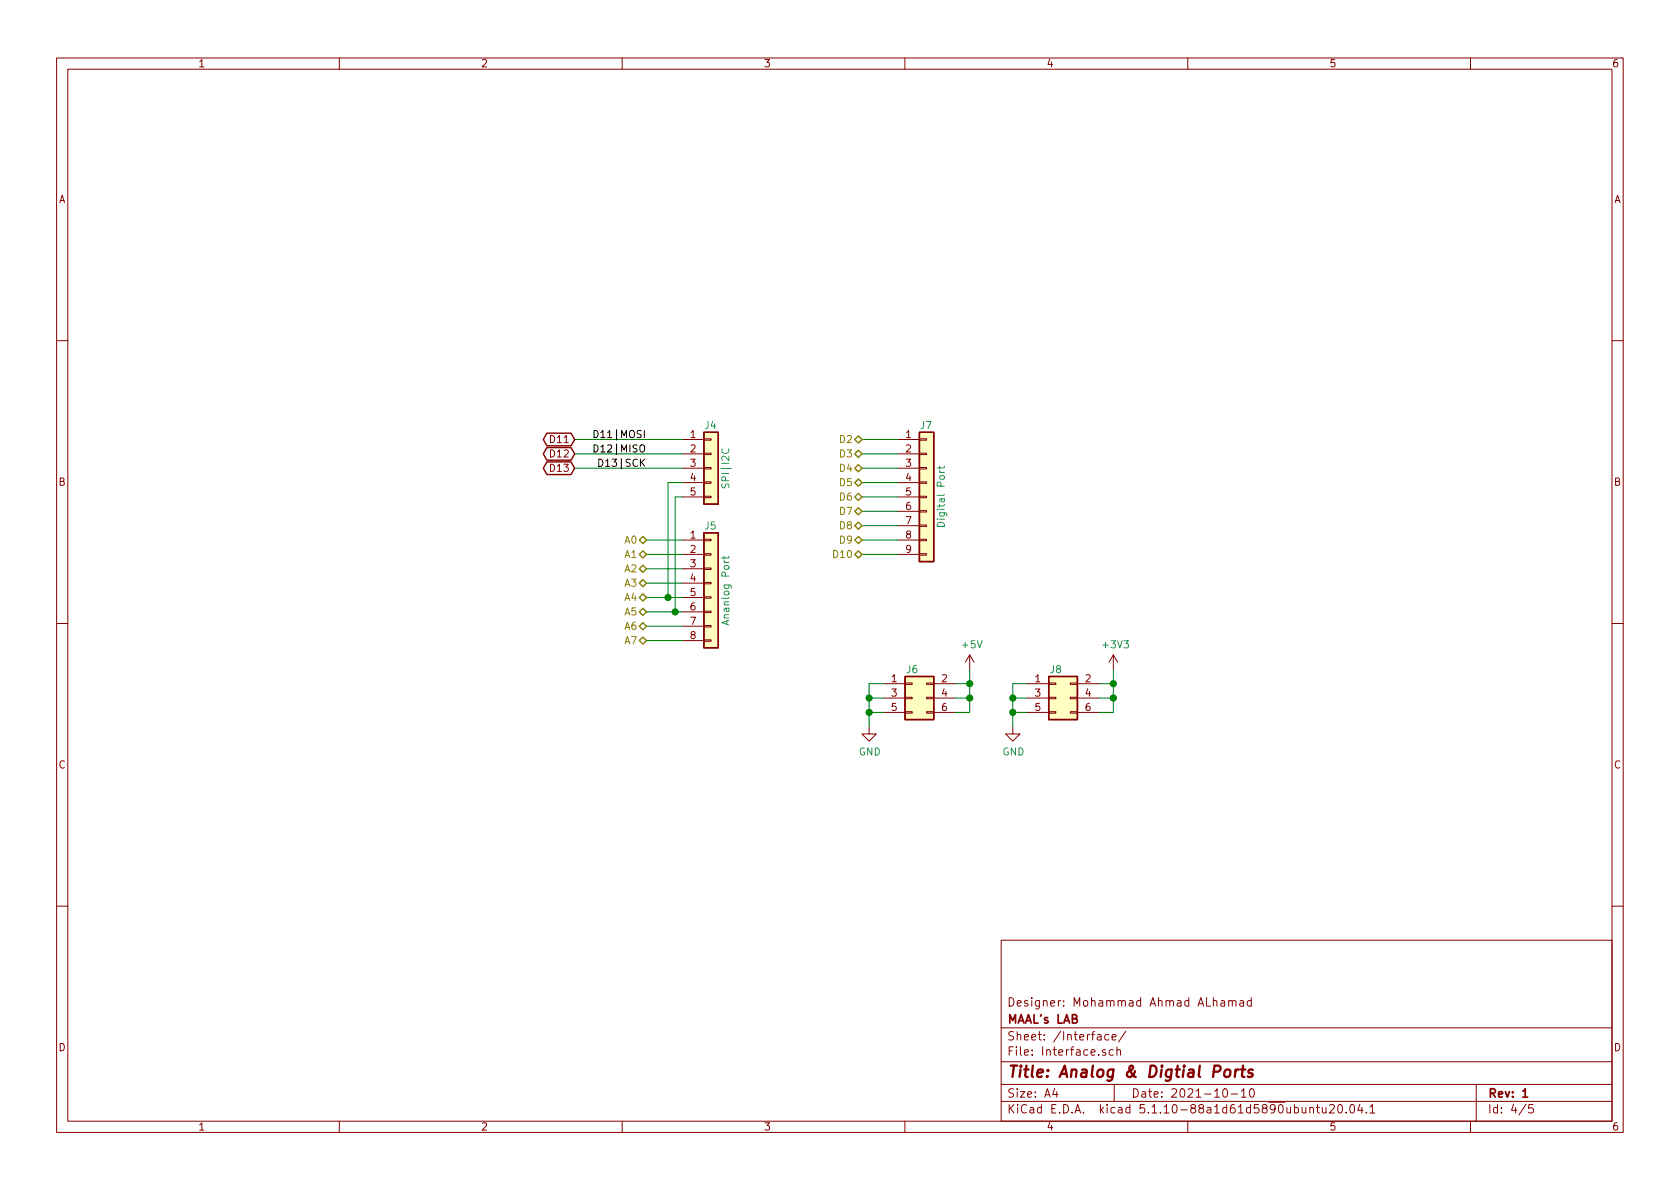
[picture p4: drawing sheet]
EESchema Schematic File Version 4
EELAYER 30 0
EELAYER END
$Descr A4 11693 8268
encoding utf-8
Sheet 4 5
Title "Analog & Digtial Ports"
Date "2021-10-10"
Rev "1"
Comp "MAAL's LAB"
Comment1 "Designer: Mohammad Ahmad ALhamad"
Comment2 ""
Comment3 ""
Comment4 ""
$EndDescr
Text HLabel 4500 3750 0    50   BiDi ~ 0
A0
Text HLabel 4500 3850 0    50   BiDi ~ 0
A1
Text HLabel 4500 3950 0    50   BiDi ~ 0
A2
Text HLabel 4500 4050 0    50   BiDi ~ 0
A3
Text HLabel 4500 4150 0    50   BiDi ~ 0
A4
Text HLabel 4500 4250 0    50   BiDi ~ 0
A5
Text HLabel 4500 4350 0    50   BiDi ~ 0
A6
Text HLabel 4500 4450 0    50   BiDi ~ 0
A7
$Comp
L Connector_Generic:Conn_01x08 J5
U 1 1
P 4950 4050
F 0 "J5" H 4900 4450 50  0000 L CNN
F 1 "Ananlog Port" V 5050 3750 50  0000 L CNN
F 2 "Connector_PinHeader_2.54mm:PinHeader_1x08_P2.54mm_Vertical" H 4950 4050 50  0001 C CNN
F 3 "~" H 4950 4050 50  0001 C CNN
	1    4950 4050
	1    0    0    -1  
$EndComp
Wire Wire Line
	4500 4450 4750 4450
Wire Wire Line
	4500 3750 4750 3750
Wire Wire Line
	4500 3850 4750 3850
Wire Wire Line
	4500 3950 4750 3950
Wire Wire Line
	4500 4050 4750 4050
Wire Wire Line
	4500 4150 4650 4150
Wire Wire Line
	4500 4350 4750 4350
$Comp
L Connector_Generic:Conn_01x09 J7
U 1 1
P 6450 3450
F 0 "J7" H 6400 3950 50  0000 L CNN
F 1 "Digital Port" V 6550 3450 50  0000 C CNN
F 2 "Connector_PinHeader_2.54mm:PinHeader_1x09_P2.54mm_Vertical" H 6450 3450 50  0001 C CNN
F 3 "~" H 6450 3450 50  0001 C CNN
	1    6450 3450
	1    0    0    -1  
$EndComp
Text HLabel 6000 3050 0    50   BiDi ~ 0
D2
Text HLabel 6000 3150 0    50   BiDi ~ 0
D3
Text HLabel 6000 3250 0    50   BiDi ~ 0
D4
Text HLabel 6000 3350 0    50   BiDi ~ 0
D5
Text HLabel 6000 3450 0    50   BiDi ~ 0
D6
Text HLabel 6000 3550 0    50   BiDi ~ 0
D7
Text HLabel 6000 3650 0    50   BiDi ~ 0
D8
Text HLabel 6000 3750 0    50   BiDi ~ 0
D9
Text HLabel 6000 3850 0    50   BiDi ~ 0
D10
Wire Wire Line
	6000 3050 6250 3050
Wire Wire Line
	6000 3150 6250 3150
Wire Wire Line
	6000 3250 6250 3250
Wire Wire Line
	6000 3350 6250 3350
Wire Wire Line
	6000 3450 6250 3450
Wire Wire Line
	6000 3550 6250 3550
Wire Wire Line
	6000 3650 6250 3650
Wire Wire Line
	6000 3750 6250 3750
Wire Wire Line
	6000 3850 6250 3850
$Comp
L Connector_Generic:Conn_02x03_Odd_Even J6
U 1 1
P 6350 4850
F 0 "J6" H 6350 5050 50  0000 C CNN
F 1 "Conn_02x03_Odd_Even" H 6400 5076 50  0001 C CNN
F 2 "Connector_PinHeader_2.54mm:PinHeader_2x03_P2.54mm_Vertical" H 6350 4850 50  0001 C CNN
F 3 "~" H 6350 4850 50  0001 C CNN
	1    6350 4850
	1    0    0    -1  
$EndComp
$Comp
L power:GND #PWR025
U 1 1
P 6050 5050
F 0 "#PWR025" H 6050 4800 50  0001 C CNN
F 1 "GND" H 6055 4877 50  0000 C CNN
F 2 "" H 6050 5050 50  0001 C CNN
F 3 "" H 6050 5050 50  0001 C CNN
	1    6050 5050
	1    0    0    -1  
$EndComp
$Comp
L power:+5V #PWR026
U 1 1
P 6750 4650
F 0 "#PWR026" H 6750 4500 50  0001 C CNN
F 1 "+5V" H 6765 4823 50  0000 C CNN
F 2 "" H 6750 4650 50  0001 C CNN
F 3 "" H 6750 4650 50  0001 C CNN
	1    6750 4650
	1    0    0    -1  
$EndComp
Wire Wire Line
	6050 5050 6050 4950
Wire Wire Line
	6050 4750 6150 4750
Wire Wire Line
	6150 4850 6050 4850
Connection ~ 6050 4850
Wire Wire Line
	6050 4850 6050 4750
Wire Wire Line
	6150 4950 6050 4950
Connection ~ 6050 4950
Wire Wire Line
	6050 4950 6050 4850
Wire Wire Line
	6650 4950 6750 4950
Wire Wire Line
	6650 4850 6750 4850
Wire Wire Line
	6750 4650 6750 4750
Connection ~ 6750 4850
Wire Wire Line
	6750 4850 6750 4950
Wire Wire Line
	6650 4750 6750 4750
Connection ~ 6750 4750
Wire Wire Line
	6750 4750 6750 4850
Text GLabel 4000 3050 0    50   BiDi ~ 0
D11
Text Label 4500 3050 2    50   ~ 0
D11|MOSI
Text GLabel 4000 3150 0    50   BiDi ~ 0
D12
Text GLabel 4000 3250 0    50   BiDi ~ 0
D13
Text Label 4500 3150 2    50   ~ 0
D12|MISO
Text Label 4500 3250 2    50   ~ 0
D13|SCK
$Comp
L Connector_Generic:Conn_01x05 J4
U 1 1
P 4950 3250
F 0 "J4" H 4900 3550 50  0000 L CNN
F 1 "SPI|I2C" V 5050 3100 50  0000 L CNN
F 2 "Connector_PinHeader_2.54mm:PinHeader_1x05_P2.54mm_Vertical" H 4950 3250 50  0001 C CNN
F 3 "~" H 4950 3250 50  0001 C CNN
	1    4950 3250
	1    0    0    -1  
$EndComp
Wire Wire Line
	4750 3050 4000 3050
Wire Wire Line
	4000 3150 4750 3150
Wire Wire Line
	4750 3250 4000 3250
Wire Wire Line
	4750 3450 4700 3450
Wire Wire Line
	4700 3450 4700 4250
Connection ~ 4700 4250
Wire Wire Line
	4700 4250 4750 4250
Wire Wire Line
	4500 4250 4700 4250
Wire Wire Line
	4750 3350 4650 3350
Wire Wire Line
	4650 3350 4650 4150
Connection ~ 4650 4150
Wire Wire Line
	4650 4150 4750 4150
$Comp
L Connector_Generic:Conn_02x03_Odd_Even J8
U 1 1
P 7350 4850
F 0 "J8" H 7350 5050 50  0000 C CNN
F 1 "Conn_02x03_Odd_Even" H 7400 5076 50  0001 C CNN
F 2 "Connector_PinHeader_2.54mm:PinHeader_2x03_P2.54mm_Vertical" H 7350 4850 50  0001 C CNN
F 3 "~" H 7350 4850 50  0001 C CNN
	1    7350 4850
	1    0    0    -1  
$EndComp
$Comp
L power:GND #PWR033
U 1 1
P 7050 5050
F 0 "#PWR033" H 7050 4800 50  0001 C CNN
F 1 "GND" H 7055 4877 50  0000 C CNN
F 2 "" H 7050 5050 50  0001 C CNN
F 3 "" H 7050 5050 50  0001 C CNN
	1    7050 5050
	1    0    0    -1  
$EndComp
$Comp
L power:+3V3 #PWR034
U 1 1
P 7750 4650
F 0 "#PWR034" H 7750 4500 50  0001 C CNN
F 1 "+3V3" H 7765 4823 50  0000 C CNN
F 2 "" H 7750 4650 50  0001 C CNN
F 3 "" H 7750 4650 50  0001 C CNN
	1    7750 4650
	1    0    0    -1  
$EndComp
Wire Wire Line
	7750 4650 7750 4750
Wire Wire Line
	7750 4950 7650 4950
Wire Wire Line
	7650 4850 7750 4850
Connection ~ 7750 4850
Wire Wire Line
	7750 4850 7750 4950
Wire Wire Line
	7650 4750 7750 4750
Connection ~ 7750 4750
Wire Wire Line
	7750 4750 7750 4850
Wire Wire Line
	7150 4750 7050 4750
Wire Wire Line
	7050 4750 7050 4850
Wire Wire Line
	7150 4850 7050 4850
Connection ~ 7050 4850
Wire Wire Line
	7150 4950 7050 4950
Wire Wire Line
	7050 4850 7050 4950
Connection ~ 7050 4950
Wire Wire Line
	7050 4950 7050 5050
$EndSCHEMATC
